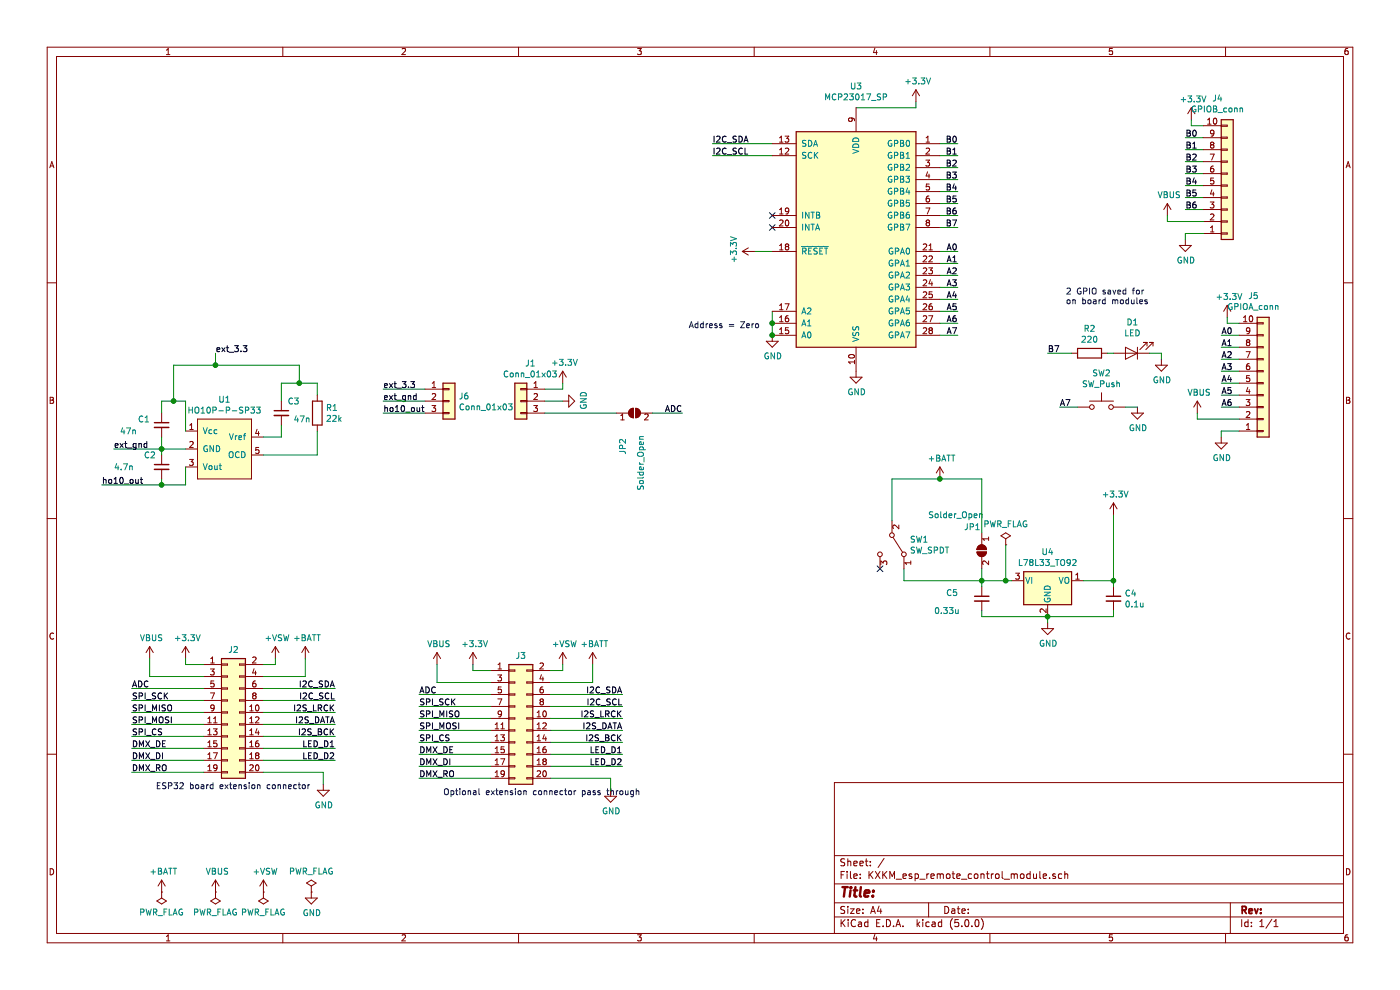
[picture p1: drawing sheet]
EESchema Schematic File Version 4
LIBS:KXKM_esp_remote_control_module-cache
EELAYER 26 0
EELAYER END
$Descr A4 11693 8268
encoding utf-8
Sheet 1 1
Title ""
Date ""
Rev ""
Comp ""
Comment1 ""
Comment2 ""
Comment3 ""
Comment4 ""
$EndDescr
$Comp
L Regulator_Linear:L78L33_TO92 U4
U 1 1
P 8750 4850
F 0 "U4" H 8750 5092 50  0000 C CNN
F 1 "L78L33_TO92" H 8750 5001 50  0000 C CNN
F 2 "Package_TO_SOT_THT:TO-92_Inline" H 8750 5075 50  0001 C CIN
F 3 "http://www.st.com/content/ccc/resource/technical/document/datasheet/15/55/e5/aa/23/5b/43/fd/CD00000446.pdf/files/CD00000446.pdf/jcr:content/translations/en.CD00000446.pdf" H 8750 4800 50  0001 C CNN
	1    8750 4850
	1    0    0    -1  
$EndComp
$Comp
L Connector_Generic:Conn_02x10_Odd_Even J2
U 1 1
P 1900 5950
F 0 "J2" H 1950 6475 50  0000 C CNN
F 1 "Conn_02x10_Odd_Even" H 1950 6476 50  0001 C CNN
F 2 "Connector_PinHeader_2.54mm:PinHeader_2x10_P2.54mm_Vertical_SMD" H 1900 5950 50  0001 C CNN
F 3 "~" H 1900 5950 50  0001 C CNN
	1    1900 5950
	1    0    0    -1  
$EndComp
Text Notes 1300 6600 0    50   ~ 0
ESP32 board extension connector
$Comp
L power:VBUS #PWR0101
U 1 1
P 1250 5500
F 0 "#PWR0101" H 1250 5350 50  0001 C CNN
F 1 "VBUS" H 1265 5673 50  0000 C CNN
F 2 "" H 1250 5500 50  0001 C CNN
F 3 "" H 1250 5500 50  0001 C CNN
	1    1250 5500
	1    0    0    -1  
$EndComp
$Comp
L power:+VSW #PWR0102
U 1 1
P 2300 5500
F 0 "#PWR0102" H 2300 5350 50  0001 C CNN
F 1 "+VSW" H 2315 5673 50  0000 C CNN
F 2 "" H 2300 5500 50  0001 C CNN
F 3 "" H 2300 5500 50  0001 C CNN
	1    2300 5500
	1    0    0    -1  
$EndComp
Wire Wire Line
	2200 5550 2300 5550
Wire Wire Line
	2300 5550 2300 5500
$Comp
L power:+BATT #PWR0103
U 1 1
P 2550 5500
F 0 "#PWR0103" H 2550 5350 50  0001 C CNN
F 1 "+BATT" H 2565 5673 50  0000 C CNN
F 2 "" H 2550 5500 50  0001 C CNN
F 3 "" H 2550 5500 50  0001 C CNN
	1    2550 5500
	1    0    0    -1  
$EndComp
Wire Wire Line
	2200 5650 2550 5650
Wire Wire Line
	2550 5650 2550 5500
Wire Wire Line
	2200 5750 2800 5750
Wire Wire Line
	2200 5850 2800 5850
Wire Wire Line
	2200 5950 2800 5950
Wire Wire Line
	2200 6050 2800 6050
Wire Wire Line
	2200 6150 2800 6150
Wire Wire Line
	2200 6250 2800 6250
Wire Wire Line
	2200 6350 2800 6350
Text Label 1100 5750 0    50   ~ 0
ADC
Text Label 1100 5850 0    50   ~ 0
SPI_SCK
Text Label 1100 6050 0    50   ~ 0
SPI_MOSI
Text Label 1100 6150 0    50   ~ 0
SPI_CS
Text Label 1100 6250 0    50   ~ 0
DMX_DE
Text Label 1100 6350 0    50   ~ 0
DMX_DI
Text Label 1100 6450 0    50   ~ 0
DMX_RO
Text Label 2800 5750 2    50   ~ 0
I2C_SDA
Text Label 2800 5850 2    50   ~ 0
I2C_SCL
Text Label 2800 6150 2    50   ~ 0
I2S_BCK
Text Label 2800 6050 2    50   ~ 0
I2S_DATA
Text Label 2800 5950 2    50   ~ 0
I2S_LRCK
Text Label 2800 6250 2    50   ~ 0
LED_D1
Text Label 2800 6350 2    50   ~ 0
LED_D2
$Comp
L power:GND #PWR0104
U 1 1
P 2700 6550
F 0 "#PWR0104" H 2700 6300 50  0001 C CNN
F 1 "GND" H 2705 6377 50  0000 C CNN
F 2 "" H 2700 6550 50  0001 C CNN
F 3 "" H 2700 6550 50  0001 C CNN
	1    2700 6550
	1    0    0    -1  
$EndComp
Wire Wire Line
	2200 6450 2700 6450
Wire Wire Line
	2700 6450 2700 6550
$Comp
L power:+3.3V #PWR0105
U 1 1
P 1550 5500
F 0 "#PWR0105" H 1550 5350 50  0001 C CNN
F 1 "+3.3V" H 1565 5673 50  0000 C CNN
F 2 "" H 1550 5500 50  0001 C CNN
F 3 "" H 1550 5500 50  0001 C CNN
	1    1550 5500
	1    0    0    -1  
$EndComp
Wire Wire Line
	1550 5500 1550 5550
Wire Wire Line
	1550 5550 1700 5550
Wire Wire Line
	1250 5500 1250 5650
Wire Wire Line
	1250 5650 1700 5650
Text Label 1100 5950 0    50   ~ 0
SPI_MISO
Wire Wire Line
	1100 5750 1700 5750
Wire Wire Line
	1100 5850 1700 5850
Wire Wire Line
	1100 5950 1700 5950
Wire Wire Line
	1100 6050 1700 6050
Wire Wire Line
	1100 6150 1700 6150
Wire Wire Line
	1100 6250 1700 6250
Wire Wire Line
	1100 6350 1700 6350
Wire Wire Line
	1100 6450 1700 6450
$Comp
L Connector_Generic:Conn_02x10_Odd_Even J3
U 1 1
P 4300 6000
F 0 "J3" H 4350 6525 50  0000 C CNN
F 1 "Conn_02x10_Odd_Even" H 4350 6526 50  0001 C CNN
F 2 "Connector_PinSocket_2.54mm:PinSocket_2x10_P2.54mm_Vertical_SMD" H 4300 6000 50  0001 C CNN
F 3 "~" H 4300 6000 50  0001 C CNN
	1    4300 6000
	1    0    0    -1  
$EndComp
Text Notes 3700 6650 0    50   ~ 0
Optional extension connector pass through
$Comp
L power:VBUS #PWR0106
U 1 1
P 3650 5550
F 0 "#PWR0106" H 3650 5400 50  0001 C CNN
F 1 "VBUS" H 3665 5723 50  0000 C CNN
F 2 "" H 3650 5550 50  0001 C CNN
F 3 "" H 3650 5550 50  0001 C CNN
	1    3650 5550
	1    0    0    -1  
$EndComp
$Comp
L power:+VSW #PWR0107
U 1 1
P 4700 5550
F 0 "#PWR0107" H 4700 5400 50  0001 C CNN
F 1 "+VSW" H 4715 5723 50  0000 C CNN
F 2 "" H 4700 5550 50  0001 C CNN
F 3 "" H 4700 5550 50  0001 C CNN
	1    4700 5550
	1    0    0    -1  
$EndComp
Wire Wire Line
	4600 5600 4700 5600
Wire Wire Line
	4700 5600 4700 5550
$Comp
L power:+BATT #PWR0108
U 1 1
P 4950 5550
F 0 "#PWR0108" H 4950 5400 50  0001 C CNN
F 1 "+BATT" H 4965 5723 50  0000 C CNN
F 2 "" H 4950 5550 50  0001 C CNN
F 3 "" H 4950 5550 50  0001 C CNN
	1    4950 5550
	1    0    0    -1  
$EndComp
Wire Wire Line
	4600 5700 4950 5700
Wire Wire Line
	4950 5700 4950 5550
Wire Wire Line
	4600 5800 5200 5800
Wire Wire Line
	4600 5900 5200 5900
Wire Wire Line
	4600 6000 5200 6000
Wire Wire Line
	4600 6100 5200 6100
Wire Wire Line
	4600 6200 5200 6200
Wire Wire Line
	4600 6300 5200 6300
Wire Wire Line
	4600 6400 5200 6400
Text Label 3500 5800 0    50   ~ 0
ADC
Text Label 3500 5900 0    50   ~ 0
SPI_SCK
Text Label 3500 6100 0    50   ~ 0
SPI_MOSI
Text Label 3500 6200 0    50   ~ 0
SPI_CS
Text Label 3500 6300 0    50   ~ 0
DMX_DE
Text Label 3500 6400 0    50   ~ 0
DMX_DI
Text Label 3500 6500 0    50   ~ 0
DMX_RO
Text Label 5200 5800 2    50   ~ 0
I2C_SDA
Text Label 5200 5900 2    50   ~ 0
I2C_SCL
Text Label 5200 6200 2    50   ~ 0
I2S_BCK
Text Label 5200 6100 2    50   ~ 0
I2S_DATA
Text Label 5200 6000 2    50   ~ 0
I2S_LRCK
Text Label 5200 6300 2    50   ~ 0
LED_D1
Text Label 5200 6400 2    50   ~ 0
LED_D2
$Comp
L power:GND #PWR0109
U 1 1
P 5100 6600
F 0 "#PWR0109" H 5100 6350 50  0001 C CNN
F 1 "GND" H 5105 6427 50  0000 C CNN
F 2 "" H 5100 6600 50  0001 C CNN
F 3 "" H 5100 6600 50  0001 C CNN
	1    5100 6600
	1    0    0    -1  
$EndComp
Wire Wire Line
	4600 6500 5100 6500
Wire Wire Line
	5100 6500 5100 6600
$Comp
L power:+3.3V #PWR0110
U 1 1
P 3950 5550
F 0 "#PWR0110" H 3950 5400 50  0001 C CNN
F 1 "+3.3V" H 3965 5723 50  0000 C CNN
F 2 "" H 3950 5550 50  0001 C CNN
F 3 "" H 3950 5550 50  0001 C CNN
	1    3950 5550
	1    0    0    -1  
$EndComp
Wire Wire Line
	3950 5550 3950 5600
Wire Wire Line
	3950 5600 4100 5600
Wire Wire Line
	3650 5550 3650 5700
Wire Wire Line
	3650 5700 4100 5700
Text Label 3500 6000 0    50   ~ 0
SPI_MISO
Wire Wire Line
	3500 5800 4100 5800
Wire Wire Line
	3500 5900 4100 5900
Wire Wire Line
	3500 6000 4100 6000
Wire Wire Line
	3500 6100 4100 6100
Wire Wire Line
	3500 6200 4100 6200
Wire Wire Line
	3500 6300 4100 6300
Wire Wire Line
	3500 6400 4100 6400
Wire Wire Line
	3500 6500 4100 6500
$Comp
L power:GND #PWR0111
U 1 1
P 8750 5200
F 0 "#PWR0111" H 8750 4950 50  0001 C CNN
F 1 "GND" H 8755 5027 50  0000 C CNN
F 2 "" H 8750 5200 50  0001 C CNN
F 3 "" H 8750 5200 50  0001 C CNN
	1    8750 5200
	1    0    0    -1  
$EndComp
Wire Wire Line
	8750 5150 8750 5200
$Comp
L power:+3.3V #PWR0112
U 1 1
P 9300 4300
F 0 "#PWR0112" H 9300 4150 50  0001 C CNN
F 1 "+3.3V" H 9315 4473 50  0000 C CNN
F 2 "" H 9300 4300 50  0001 C CNN
F 3 "" H 9300 4300 50  0001 C CNN
	1    9300 4300
	1    0    0    -1  
$EndComp
$Comp
L power:+BATT #PWR0113
U 1 1
P 7850 4000
F 0 "#PWR0113" H 7850 3850 50  0001 C CNN
F 1 "+BATT" H 7865 4173 50  0000 C CNN
F 2 "" H 7850 4000 50  0001 C CNN
F 3 "" H 7850 4000 50  0001 C CNN
	1    7850 4000
	1    0    0    -1  
$EndComp
$Comp
L Device:C_Small C4
U 1 1
P 9300 5000
F 0 "C4" H 9392 5046 50  0000 L CNN
F 1 "0.1u" H 9392 4955 50  0000 L CNN
F 2 "Capacitor_THT:C_Disc_D3.0mm_W1.6mm_P2.50mm" H 9300 5000 50  0001 C CNN
F 3 "~" H 9300 5000 50  0001 C CNN
	1    9300 5000
	1    0    0    -1  
$EndComp
$Comp
L Device:C_Small C5
U 1 1
P 8200 5000
F 0 "C5" H 7900 5050 50  0000 L CNN
F 1 "0.33u" H 7800 4900 50  0000 L CNN
F 2 "Capacitor_THT:C_Disc_D4.3mm_W1.9mm_P5.00mm" H 8200 5000 50  0001 C CNN
F 3 "~" H 8200 5000 50  0001 C CNN
	1    8200 5000
	1    0    0    -1  
$EndComp
Wire Wire Line
	9050 4850 9300 4850
Wire Wire Line
	9300 4850 9300 4900
Wire Wire Line
	8200 5100 8200 5150
Wire Wire Line
	8200 5150 8750 5150
Connection ~ 8750 5150
Wire Wire Line
	9300 5100 9300 5150
Wire Wire Line
	9300 5150 8750 5150
$Comp
L Jumper:SolderJumper_2_Open JP1
U 1 1
P 8200 4600
F 0 "JP1" V 8000 4450 50  0000 L CNN
F 1 "Solder_Open" V 7900 4150 50  0000 L CNN
F 2 "Jumper:SolderJumper-2_P1.3mm_Open_TrianglePad1.0x1.5mm" H 8200 4600 50  0001 C CNN
F 3 "~" H 8200 4600 50  0001 C CNN
	1    8200 4600
	0    1    1    0   
$EndComp
Wire Wire Line
	9300 4300 9300 4850
Connection ~ 9300 4850
$Comp
L power:GND #PWR0114
U 1 1
P 7150 3100
F 0 "#PWR0114" H 7150 2850 50  0001 C CNN
F 1 "GND" H 7155 2927 50  0000 C CNN
F 2 "" H 7150 3100 50  0001 C CNN
F 3 "" H 7150 3100 50  0001 C CNN
	1    7150 3100
	1    0    0    -1  
$EndComp
$Comp
L power:GND #PWR0115
U 1 1
P 6450 2800
F 0 "#PWR0115" H 6450 2550 50  0001 C CNN
F 1 "GND" H 6455 2627 50  0000 C CNN
F 2 "" H 6450 2800 50  0001 C CNN
F 3 "" H 6450 2800 50  0001 C CNN
	1    6450 2800
	1    0    0    -1  
$EndComp
Text Notes 5750 2750 0    50   ~ 0
Address = Zero\n
Wire Wire Line
	7150 900  7650 900 
Wire Wire Line
	7650 900  7650 850 
Wire Wire Line
	6450 2100 6300 2100
Text Label 5950 1200 0    50   ~ 0
I2C_SDA
Text Label 5950 1300 0    50   ~ 0
I2C_SCL
Wire Wire Line
	6450 1200 5950 1200
Wire Wire Line
	6450 1300 5950 1300
$Comp
L power:+3.3V #PWR0116
U 1 1
P 7650 850
F 0 "#PWR0116" H 7650 700 50  0001 C CNN
F 1 "+3.3V" H 7665 1023 50  0000 C CNN
F 2 "" H 7650 850 50  0001 C CNN
F 3 "" H 7650 850 50  0001 C CNN
	1    7650 850 
	1    0    0    -1  
$EndComp
$Comp
L power:+3.3V #PWR0117
U 1 1
P 6300 2100
F 0 "#PWR0117" H 6300 1950 50  0001 C CNN
F 1 "+3.3V" H 6315 2273 50  0000 C CNN
F 2 "" H 6300 2100 50  0001 C CNN
F 3 "" H 6300 2100 50  0001 C CNN
	1    6300 2100
	0    -1   -1   0   
$EndComp
$Comp
L power:+3.3V #PWR0118
U 1 1
P 9950 1000
F 0 "#PWR0118" H 9950 850 50  0001 C CNN
F 1 "+3.3V" H 9965 1173 50  0000 C CNN
F 2 "" H 9950 1000 50  0001 C CNN
F 3 "" H 9950 1000 50  0001 C CNN
	1    9950 1000
	1    0    0    -1  
$EndComp
Wire Wire Line
	10050 1050 9950 1050
Wire Wire Line
	9950 1050 9950 1000
Text Label 8000 1200 2    50   ~ 0
B0
Wire Wire Line
	8000 1200 7850 1200
Text Label 8000 1300 2    50   ~ 0
B1
Wire Wire Line
	8000 1300 7850 1300
Text Label 8000 1400 2    50   ~ 0
B2
Wire Wire Line
	8000 1400 7850 1400
Text Label 8000 1500 2    50   ~ 0
B3
Wire Wire Line
	8000 1500 7850 1500
Text Label 8000 1600 2    50   ~ 0
B4
Wire Wire Line
	8000 1600 7850 1600
Text Label 8000 1700 2    50   ~ 0
B5
Wire Wire Line
	8000 1700 7850 1700
Text Label 8000 1800 2    50   ~ 0
B6
Wire Wire Line
	8000 1800 7850 1800
Text Label 8000 1900 2    50   ~ 0
B7
Text Label 9900 1150 0    50   ~ 0
B0
Wire Wire Line
	9900 1150 10050 1150
Text Label 9900 1250 0    50   ~ 0
B1
Wire Wire Line
	9900 1250 10050 1250
Text Label 9900 1350 0    50   ~ 0
B2
Wire Wire Line
	9900 1350 10050 1350
Text Label 9900 1450 0    50   ~ 0
B3
Wire Wire Line
	9900 1450 10050 1450
Text Label 9900 1550 0    50   ~ 0
B4
Wire Wire Line
	9900 1550 10050 1550
Text Label 9900 1650 0    50   ~ 0
B5
Wire Wire Line
	9900 1650 10050 1650
Text Label 9900 1750 0    50   ~ 0
B6
Wire Wire Line
	9900 1750 10050 1750
Text Label 8000 2100 2    50   ~ 0
A0
Wire Wire Line
	8000 2100 7850 2100
Text Label 8000 2200 2    50   ~ 0
A1
Wire Wire Line
	8000 2200 7850 2200
Text Label 8000 2300 2    50   ~ 0
A2
Wire Wire Line
	8000 2300 7850 2300
Text Label 8000 2400 2    50   ~ 0
A3
Wire Wire Line
	8000 2400 7850 2400
Text Label 8000 2500 2    50   ~ 0
A4
Wire Wire Line
	8000 2500 7850 2500
Text Label 8000 2600 2    50   ~ 0
A5
Wire Wire Line
	8000 2600 7850 2600
Text Label 8000 2700 2    50   ~ 0
A6
Text Label 8000 2800 2    50   ~ 0
A7
Text Label 10200 2800 0    50   ~ 0
A0
Wire Wire Line
	10200 2800 10350 2800
Text Label 10200 2900 0    50   ~ 0
A1
Wire Wire Line
	10200 2900 10350 2900
Text Label 10200 3000 0    50   ~ 0
A2
Wire Wire Line
	10200 3000 10350 3000
Text Label 10200 3100 0    50   ~ 0
A3
Wire Wire Line
	10200 3100 10350 3100
Text Label 10200 3200 0    50   ~ 0
A4
Wire Wire Line
	10200 3200 10350 3200
Text Label 10200 3300 0    50   ~ 0
A5
Wire Wire Line
	10200 3300 10350 3300
Text Label 10200 3400 0    50   ~ 0
A6
Wire Wire Line
	10200 3400 10350 3400
Text Label 5700 3450 2    50   ~ 0
ADC
$Comp
L KXKM_esp_remote_control_module:HO10P-P-SP33 U1
U 1 1
P 1850 3850
F 0 "U1" H 1875 4365 50  0000 C CNN
F 1 "HO10P-P-SP33" H 1875 4274 50  0000 C CNN
F 2 "KXKM_esp_remote:HO10PSP33" H 1850 3850 50  0001 C CNN
F 3 "" H 1850 3850 50  0001 C CNN
	1    1850 3850
	1    0    0    -1  
$EndComp
$Comp
L Device:C_Small C1
U 1 1
P 1350 3550
F 0 "C1" H 1150 3600 50  0000 L CNN
F 1 "47n" H 1000 3500 50  0000 L CNN
F 2 "Capacitor_THT:C_Disc_D4.3mm_W1.9mm_P5.00mm" H 1350 3550 50  0001 C CNN
F 3 "~" H 1350 3550 50  0001 C CNN
	1    1350 3550
	1    0    0    -1  
$EndComp
Wire Wire Line
	1550 3600 1550 3350
Wire Wire Line
	1550 3750 1350 3750
Text Label 850  4050 0    50   ~ 0
ho10_out
Wire Wire Line
	850  4050 1350 4050
Wire Wire Line
	1550 4050 1550 3900
$Comp
L Device:C_Small C2
U 1 1
P 1350 3900
F 0 "C2" H 1200 4000 50  0000 L CNN
F 1 "4.7n" H 950 3900 50  0000 L CNN
F 2 "Capacitor_THT:C_Disc_D4.3mm_W1.9mm_P5.00mm" H 1350 3900 50  0001 C CNN
F 3 "~" H 1350 3900 50  0001 C CNN
	1    1350 3900
	1    0    0    -1  
$EndComp
Wire Wire Line
	1350 3650 1350 3750
Connection ~ 1350 3750
Wire Wire Line
	1350 3750 950  3750
Wire Wire Line
	1350 3750 1350 3800
Wire Wire Line
	1350 4000 1350 4050
Connection ~ 1350 4050
Wire Wire Line
	1350 4050 1550 4050
Wire Wire Line
	1350 3450 1350 3350
Wire Wire Line
	2350 3650 2200 3650
$Comp
L Device:C_Small C3
U 1 1
P 2350 3450
F 0 "C3" H 2400 3550 50  0000 L CNN
F 1 "47n" H 2450 3400 50  0000 L CNN
F 2 "Capacitor_THT:C_Disc_D4.3mm_W1.9mm_P5.00mm" H 2350 3450 50  0001 C CNN
F 3 "~" H 2350 3450 50  0001 C CNN
	1    2350 3450
	1    0    0    -1  
$EndComp
Wire Wire Line
	2350 3650 2350 3550
Wire Wire Line
	2350 3350 2350 3200
$Comp
L Device:R R1
U 1 1
P 2650 3450
F 0 "R1" H 2720 3496 50  0000 L CNN
F 1 "22k" H 2720 3405 50  0000 L CNN
F 2 "Resistor_THT:R_Axial_DIN0204_L3.6mm_D1.6mm_P5.08mm_Horizontal" V 2580 3450 50  0001 C CNN
F 3 "~" H 2650 3450 50  0001 C CNN
	1    2650 3450
	1    0    0    -1  
$EndComp
Wire Wire Line
	2200 3800 2650 3800
Wire Wire Line
	2650 3800 2650 3600
Wire Wire Line
	2650 3300 2650 3200
Wire Wire Line
	2350 3200 2500 3200
Wire Wire Line
	1350 3350 1450 3350
Text Label 1800 2950 0    50   ~ 0
ext_3.3
Wire Wire Line
	1450 3350 1450 3050
Wire Wire Line
	1450 3050 1800 3050
Wire Wire Line
	1800 3050 1800 2950
Connection ~ 1450 3350
Wire Wire Line
	1450 3350 1550 3350
Wire Wire Line
	2500 3200 2500 3050
Wire Wire Line
	2500 3050 1800 3050
Wire Wire Line
	2500 3200 2650 3200
Connection ~ 2500 3200
Connection ~ 1800 3050
Text Label 950  3750 0    50   ~ 0
ext_gnd
Text Label 3200 3250 0    50   ~ 0
ext_3.3
Text Label 3200 3350 0    50   ~ 0
ext_gnd
Text Label 3200 3450 0    50   ~ 0
ho10_out
Wire Wire Line
	3550 3250 3200 3250
Wire Wire Line
	3550 3350 3200 3350
Wire Wire Line
	3550 3450 3200 3450
$Comp
L power:+3.3V #PWR0123
U 1 1
P 4700 3200
F 0 "#PWR0123" H 4700 3050 50  0001 C CNN
F 1 "+3.3V" H 4715 3373 50  0000 C CNN
F 2 "" H 4700 3200 50  0001 C CNN
F 3 "" H 4700 3200 50  0001 C CNN
	1    4700 3200
	1    0    0    -1  
$EndComp
Wire Wire Line
	4550 3250 4700 3250
Wire Wire Line
	4700 3250 4700 3200
$Comp
L power:GND #PWR0124
U 1 1
P 4700 3350
F 0 "#PWR0124" H 4700 3100 50  0001 C CNN
F 1 "GND" H 4705 3177 50  0000 C CNN
F 2 "" H 4700 3350 50  0001 C CNN
F 3 "" H 4700 3350 50  0001 C CNN
	1    4700 3350
	0    -1   -1   0   
$EndComp
Wire Wire Line
	4700 3350 4550 3350
$Comp
L Connector_Generic:Conn_01x10 J4
U 1 1
P 10250 1550
F 0 "J4" H 10169 825 50  0000 C CNN
F 1 "GPIOB_conn" H 10169 916 50  0000 C CNN
F 2 "Connector_PinHeader_2.54mm:PinHeader_1x10_P2.54mm_Vertical" H 10250 1550 50  0001 C CNN
F 3 "~" H 10250 1550 50  0001 C CNN
	1    10250 1550
	1    0    0    1   
$EndComp
$Comp
L power:GND #PWR0125
U 1 1
P 9900 2000
F 0 "#PWR0125" H 9900 1750 50  0001 C CNN
F 1 "GND" H 9905 1827 50  0000 C CNN
F 2 "" H 9900 2000 50  0001 C CNN
F 3 "" H 9900 2000 50  0001 C CNN
	1    9900 2000
	1    0    0    -1  
$EndComp
Wire Wire Line
	10050 1950 9900 1950
Wire Wire Line
	9900 1950 9900 2000
$Comp
L power:+3.3V #PWR0126
U 1 1
P 10250 2650
F 0 "#PWR0126" H 10250 2500 50  0001 C CNN
F 1 "+3.3V" H 10265 2823 50  0000 C CNN
F 2 "" H 10250 2650 50  0001 C CNN
F 3 "" H 10250 2650 50  0001 C CNN
	1    10250 2650
	1    0    0    -1  
$EndComp
$Comp
L Connector_Generic:Conn_01x10 J5
U 1 1
P 10550 3200
F 0 "J5" H 10469 2475 50  0000 C CNN
F 1 "GPIOA_conn" H 10469 2566 50  0000 C CNN
F 2 "Connector_PinHeader_2.54mm:PinHeader_1x10_P2.54mm_Vertical" H 10550 3200 50  0001 C CNN
F 3 "~" H 10550 3200 50  0001 C CNN
	1    10550 3200
	1    0    0    1   
$EndComp
$Comp
L power:GND #PWR0127
U 1 1
P 10200 3650
F 0 "#PWR0127" H 10200 3400 50  0001 C CNN
F 1 "GND" H 10205 3477 50  0000 C CNN
F 2 "" H 10200 3650 50  0001 C CNN
F 3 "" H 10200 3650 50  0001 C CNN
	1    10200 3650
	1    0    0    -1  
$EndComp
Wire Wire Line
	10350 3600 10200 3600
Wire Wire Line
	10200 3600 10200 3650
Wire Wire Line
	10350 2700 10250 2700
Wire Wire Line
	10250 2700 10250 2650
NoConn ~ 6450 1800
NoConn ~ 6450 1900
Wire Wire Line
	6450 2600 6450 2700
Wire Wire Line
	6450 2700 6450 2800
Connection ~ 6450 2700
Connection ~ 6450 2800
$Comp
L RPi_Teleco_PCB-rescue:MCP23017_SP-Interface_Expansion U?
U 1 1
P 7150 2000
AR Path="/5E55EB10/5E5608A9" Ref="U?"  Part="1" 
AR Path="/5E5608A9" Ref="U3"  Part="1" 
F 0 "U3" H 7150 3281 50  0000 C CNN
F 1 "MCP23017_SP" H 7150 3190 50  0000 C CNN
F 2 "Package_DIP:DIP-28_W7.62mm" H 7350 1000 50  0001 L CNN
F 3 "http://ww1.microchip.com/downloads/en/DeviceDoc/20001952C.pdf" H 7350 900 50  0001 L CNN
	1    7150 2000
	1    0    0    -1  
$EndComp
Wire Wire Line
	7850 2700 8000 2700
$Comp
L Switch:SW_Push SW2
U 1 1
P 9200 3400
F 0 "SW2" H 9200 3685 50  0000 C CNN
F 1 "SW_Push" H 9200 3594 50  0000 C CNN
F 2 "Button_Switch_THT:SW_Tactile_SPST_Angled_PTS645Vx58-2LFS" H 9200 3600 50  0001 C CNN
F 3 "" H 9200 3600 50  0001 C CNN
	1    9200 3400
	1    0    0    -1  
$EndComp
$Comp
L power:GND #PWR0128
U 1 1
P 9500 3400
F 0 "#PWR0128" H 9500 3150 50  0001 C CNN
F 1 "GND" H 9505 3227 50  0000 C CNN
F 2 "" H 9500 3400 50  0001 C CNN
F 3 "" H 9500 3400 50  0001 C CNN
	1    9500 3400
	1    0    0    -1  
$EndComp
Wire Wire Line
	9500 3400 9400 3400
Text Notes 8900 2550 0    50   ~ 0
2 GPIO saved for \non board modules
$Comp
L power:PWR_FLAG #FLG0101
U 1 1
P 1350 7450
F 0 "#FLG0101" H 1350 7525 50  0001 C CNN
F 1 "PWR_FLAG" H 1350 7623 50  0000 C CNN
F 2 "" H 1350 7450 50  0001 C CNN
F 3 "~" H 1350 7450 50  0001 C CNN
	1    1350 7450
	-1   0    0    1   
$EndComp
$Comp
L power:PWR_FLAG #FLG0102
U 1 1
P 1800 7450
F 0 "#FLG0102" H 1800 7525 50  0001 C CNN
F 1 "PWR_FLAG" H 1800 7623 50  0000 C CNN
F 2 "" H 1800 7450 50  0001 C CNN
F 3 "~" H 1800 7450 50  0001 C CNN
	1    1800 7450
	-1   0    0    1   
$EndComp
$Comp
L power:PWR_FLAG #FLG0103
U 1 1
P 2200 7450
F 0 "#FLG0103" H 2200 7525 50  0001 C CNN
F 1 "PWR_FLAG" H 2200 7623 50  0000 C CNN
F 2 "" H 2200 7450 50  0001 C CNN
F 3 "~" H 2200 7450 50  0001 C CNN
	1    2200 7450
	-1   0    0    1   
$EndComp
$Comp
L power:+BATT #PWR0129
U 1 1
P 1350 7450
F 0 "#PWR0129" H 1350 7300 50  0001 C CNN
F 1 "+BATT" H 1365 7623 50  0000 C CNN
F 2 "" H 1350 7450 50  0001 C CNN
F 3 "" H 1350 7450 50  0001 C CNN
	1    1350 7450
	1    0    0    -1  
$EndComp
$Comp
L power:VBUS #PWR0130
U 1 1
P 1800 7450
F 0 "#PWR0130" H 1800 7300 50  0001 C CNN
F 1 "VBUS" H 1815 7623 50  0000 C CNN
F 2 "" H 1800 7450 50  0001 C CNN
F 3 "" H 1800 7450 50  0001 C CNN
	1    1800 7450
	1    0    0    -1  
$EndComp
$Comp
L power:+VSW #PWR0131
U 1 1
P 2200 7450
F 0 "#PWR0131" H 2200 7300 50  0001 C CNN
F 1 "+VSW" H 2215 7623 50  0000 C CNN
F 2 "" H 2200 7450 50  0001 C CNN
F 3 "" H 2200 7450 50  0001 C CNN
	1    2200 7450
	1    0    0    -1  
$EndComp
$Comp
L power:GND #PWR0132
U 1 1
P 2600 7450
F 0 "#PWR0132" H 2600 7200 50  0001 C CNN
F 1 "GND" H 2605 7277 50  0000 C CNN
F 2 "" H 2600 7450 50  0001 C CNN
F 3 "" H 2600 7450 50  0001 C CNN
	1    2600 7450
	1    0    0    -1  
$EndComp
$Comp
L power:PWR_FLAG #FLG0104
U 1 1
P 2600 7450
F 0 "#FLG0104" H 2600 7525 50  0001 C CNN
F 1 "PWR_FLAG" H 2600 7624 50  0000 C CNN
F 2 "" H 2600 7450 50  0001 C CNN
F 3 "~" H 2600 7450 50  0001 C CNN
	1    2600 7450
	1    0    0    -1  
$EndComp
Wire Wire Line
	8200 4750 8200 4850
Wire Wire Line
	8450 4850 8400 4850
Connection ~ 8200 4850
Wire Wire Line
	8200 4850 8200 4900
$Comp
L power:PWR_FLAG #FLG0105
U 1 1
P 8400 4550
F 0 "#FLG0105" H 8400 4625 50  0001 C CNN
F 1 "PWR_FLAG" H 8400 4724 50  0000 C CNN
F 2 "" H 8400 4550 50  0001 C CNN
F 3 "~" H 8400 4550 50  0001 C CNN
	1    8400 4550
	1    0    0    -1  
$EndComp
Wire Wire Line
	8400 4550 8400 4850
Connection ~ 8400 4850
Wire Wire Line
	8400 4850 8200 4850
$Comp
L Connector_Generic:Conn_01x03 J6
U 1 1
P 3750 3350
F 0 "J6" H 3830 3392 50  0000 L CNN
F 1 "Conn_01x03" H 3830 3301 50  0000 L CNN
F 2 "Connector_PinHeader_2.54mm:PinHeader_1x03_P2.54mm_Vertical" H 3750 3350 50  0001 C CNN
F 3 "~" H 3750 3350 50  0001 C CNN
	1    3750 3350
	1    0    0    -1  
$EndComp
$Comp
L Connector_Generic:Conn_01x03 J1
U 1 1
P 4350 3350
F 0 "J1" H 4270 3667 50  0000 C CNN
F 1 "Conn_01x03" H 4270 3576 50  0000 C CNN
F 2 "Connector_PinHeader_2.54mm:PinHeader_1x03_P2.54mm_Vertical" H 4350 3350 50  0001 C CNN
F 3 "~" H 4350 3350 50  0001 C CNN
	1    4350 3350
	-1   0    0    -1  
$EndComp
Wire Wire Line
	4550 3450 5150 3450
$Comp
L Jumper:SolderJumper_2_Open JP2
U 1 1
P 5300 3450
F 0 "JP2" V 5200 3100 50  0000 L CNN
F 1 "Solder_Open" V 5350 2800 50  0000 L CNN
F 2 "Jumper:SolderJumper-2_P1.3mm_Open_TrianglePad1.0x1.5mm" H 5300 3450 50  0001 C CNN
F 3 "~" H 5300 3450 50  0001 C CNN
	1    5300 3450
	1    0    0    -1  
$EndComp
Wire Wire Line
	5450 3450 5700 3450
Wire Wire Line
	8200 4000 7850 4000
Wire Wire Line
	8200 4000 8200 4450
Wire Wire Line
	7450 4350 7450 4000
Wire Wire Line
	7450 4000 7850 4000
Connection ~ 7850 4000
Wire Wire Line
	7550 4750 7550 4850
Wire Wire Line
	7550 4850 8200 4850
NoConn ~ 7350 4750
$Comp
L Switch:SW_SPDT SW1
U 1 1
P 7450 4550
F 0 "SW1" V 7404 4698 50  0000 L CNN
F 1 "SW_SPDT" V 7495 4698 50  0000 L CNN
F 2 "KXKM_esp_remote:Sw_MFS101D-10_1x03_P2.00mm" H 7450 4550 50  0001 C CNN
F 3 "" H 7450 4550 50  0001 C CNN
	1    7450 4550
	0    1    1    0   
$EndComp
$Comp
L Device:R R2
U 1 1
P 9100 2950
F 0 "R2" V 8893 2950 50  0000 C CNN
F 1 "220" V 8984 2950 50  0000 C CNN
F 2 "Resistor_SMD:R_0805_2012Metric_Pad1.15x1.40mm_HandSolder" V 9030 2950 50  0001 C CNN
F 3 "~" H 9100 2950 50  0001 C CNN
	1    9100 2950
	0    1    1    0   
$EndComp
$Comp
L Device:LED D1
U 1 1
P 9450 2950
F 0 "D1" H 9442 2695 50  0000 C CNN
F 1 "LED" H 9442 2786 50  0000 C CNN
F 2 "LED_SMD:LED_0805_2012Metric_Pad1.15x1.40mm_HandSolder" H 9450 2950 50  0001 C CNN
F 3 "~" H 9450 2950 50  0001 C CNN
	1    9450 2950
	-1   0    0    1   
$EndComp
$Comp
L power:GND #PWR01
U 1 1
P 9700 3000
F 0 "#PWR01" H 9700 2750 50  0001 C CNN
F 1 "GND" H 9705 2827 50  0000 C CNN
F 2 "" H 9700 3000 50  0001 C CNN
F 3 "" H 9700 3000 50  0001 C CNN
	1    9700 3000
	1    0    0    -1  
$EndComp
Wire Wire Line
	9700 3000 9700 2950
Wire Wire Line
	9700 2950 9600 2950
Wire Wire Line
	9300 2950 9250 2950
$Comp
L power:VBUS #PWR0119
U 1 1
P 10000 3450
F 0 "#PWR0119" H 10000 3300 50  0001 C CNN
F 1 "VBUS" H 10015 3623 50  0000 C CNN
F 2 "" H 10000 3450 50  0001 C CNN
F 3 "" H 10000 3450 50  0001 C CNN
	1    10000 3450
	1    0    0    -1  
$EndComp
$Comp
L power:VBUS #PWR0120
U 1 1
P 9750 1800
F 0 "#PWR0120" H 9750 1650 50  0001 C CNN
F 1 "VBUS" H 9765 1973 50  0000 C CNN
F 2 "" H 9750 1800 50  0001 C CNN
F 3 "" H 9750 1800 50  0001 C CNN
	1    9750 1800
	1    0    0    -1  
$EndComp
Wire Wire Line
	9750 1850 9750 1800
Wire Wire Line
	9750 1850 10050 1850
Wire Wire Line
	10000 3500 10000 3450
Wire Wire Line
	10000 3500 10350 3500
Text Label 8850 3400 0    50   ~ 0
A7
Text Label 8750 2950 0    50   ~ 0
B7
Wire Wire Line
	7850 1900 8000 1900
Wire Wire Line
	7850 2800 8000 2800
Wire Wire Line
	8950 2950 8750 2950
Wire Wire Line
	9000 3400 8850 3400
$EndSCHEMATC
